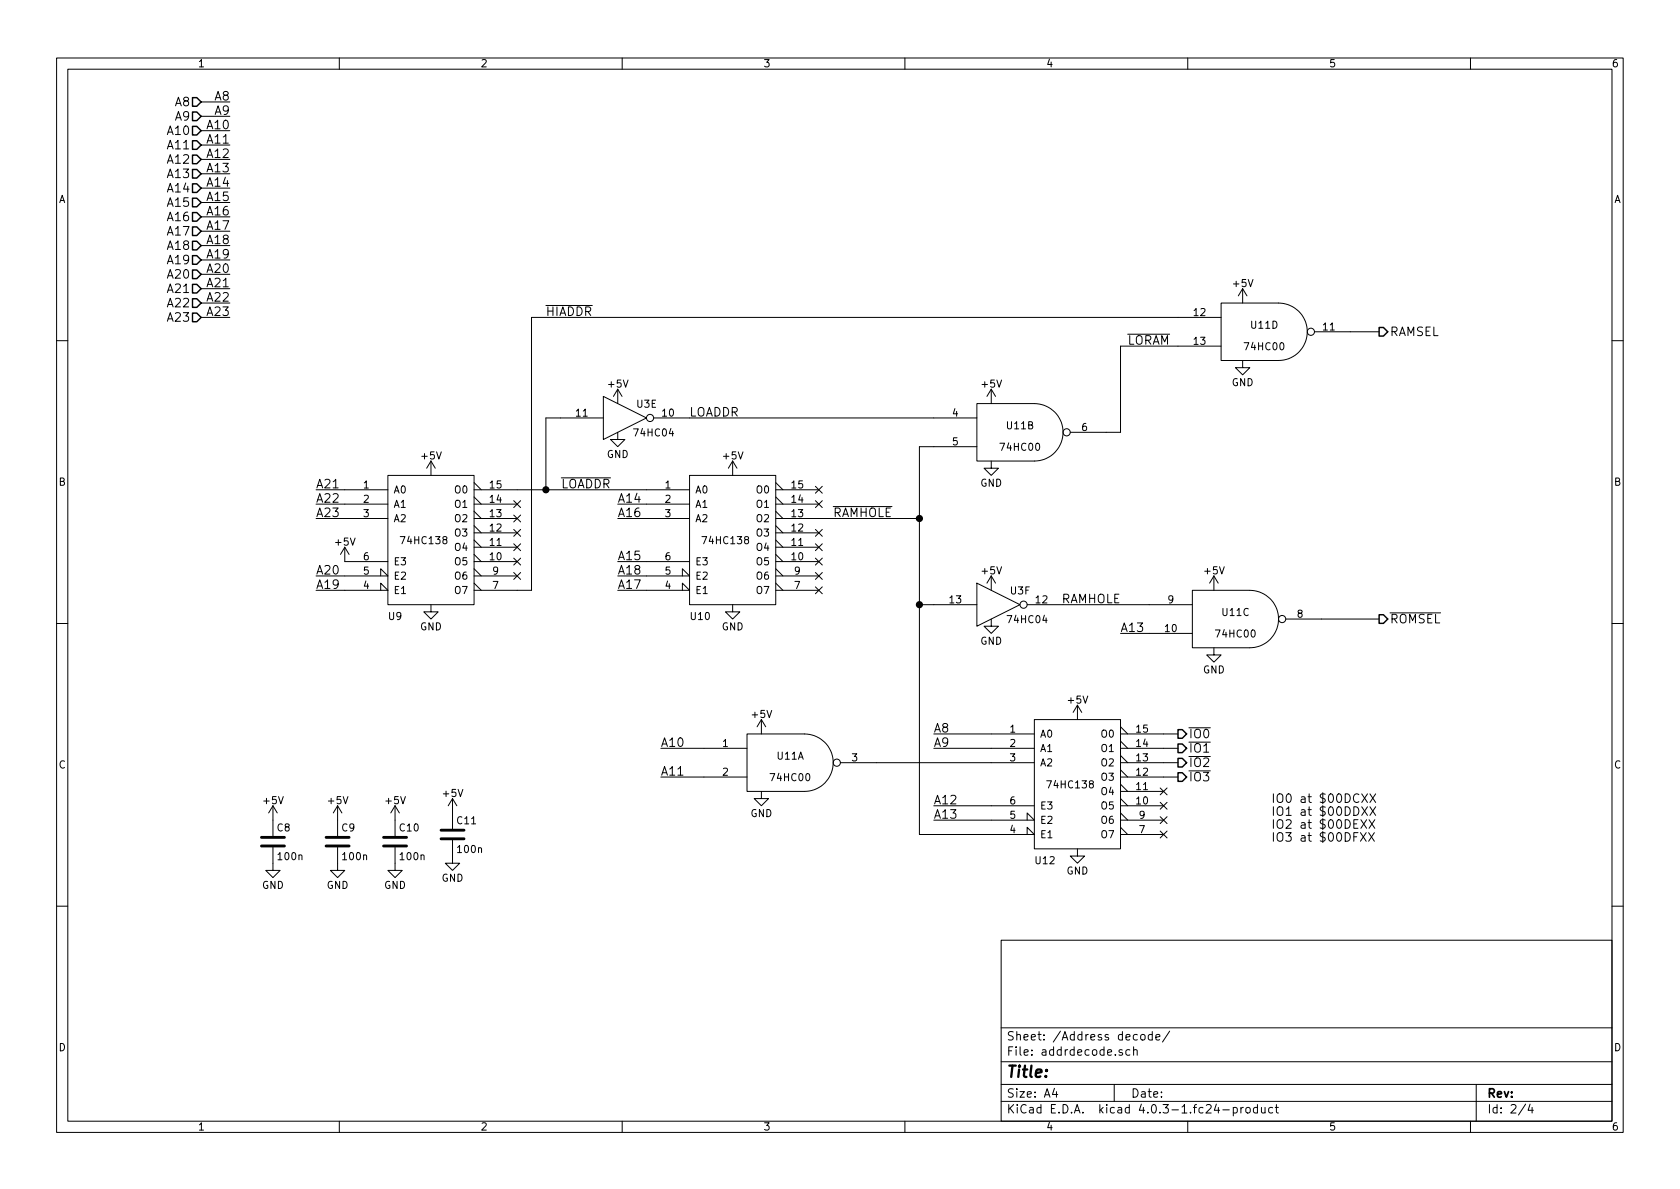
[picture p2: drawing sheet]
EESchema Schematic File Version 2
LIBS:power
LIBS:device
LIBS:transistors
LIBS:conn
LIBS:linear
LIBS:regul
LIBS:74xx
LIBS:cmos4000
LIBS:adc-dac
LIBS:memory
LIBS:xilinx
LIBS:microcontrollers
LIBS:dsp
LIBS:microchip
LIBS:analog_switches
LIBS:motorola
LIBS:texas
LIBS:intel
LIBS:audio
LIBS:interface
LIBS:digital-audio
LIBS:philips
LIBS:display
LIBS:cypress
LIBS:siliconi
LIBS:opto
LIBS:atmel
LIBS:contrib
LIBS:valves
LIBS:w65c816
LIBS:as6c4008
LIBS:at28c64b
LIBS:w65c51
LIBS:buri-bus
LIBS:tl7705a
LIBS:fixed_pin_7805
LIBS:16550-lqfp-48
LIBS:oscillator
LIBS:buri3-cache
EELAYER 25 0
EELAYER END
$Descr A4 11693 8268
encoding utf-8
Sheet 2 4
Title ""
Date ""
Rev ""
Comp ""
Comment1 ""
Comment2 ""
Comment3 ""
Comment4 ""
$EndDescr
$Comp
L 74LS138 U9
U 1 1
P 3000 3750
F 0 "U9" H 2700 3250 50  0000 L TNN
F 1 "74HC138" H 2950 3750 50  0000 C CNN
F 2 "Housings_SOIC:SOIC-16_3.9x9.9mm_Pitch1.27mm" H 3000 3750 50  0001 C CNN
F 3 "" H 3000 3750 50  0000 C CNN
	1    3000 3750
	1    0    0    -1  
$EndComp
$Comp
L +5V #PWR61
U 1 1
P 3000 3300
F 0 "#PWR61" H 3000 3150 50  0001 C CNN
F 1 "+5V" H 3000 3440 50  0000 C CNN
F 2 "" H 3000 3300 50  0000 C CNN
F 3 "" H 3000 3300 50  0000 C CNN
	1    3000 3300
	1    0    0    -1  
$EndComp
$Comp
L GND #PWR62
U 1 1
P 3000 4200
F 0 "#PWR62" H 3000 3950 50  0001 C CNN
F 1 "GND" H 3000 4050 50  0000 C CNN
F 2 "" H 3000 4200 50  0000 C CNN
F 3 "" H 3000 4200 50  0000 C CNN
	1    3000 4200
	1    0    0    -1  
$EndComp
Text Label 2200 4100 0    60   ~ 0
A19
Text Label 2200 4000 0    60   ~ 0
A20
Text Label 2200 3500 0    60   ~ 0
A22
Text Label 2200 3600 0    60   ~ 0
A23
Text Label 2200 3400 0    60   ~ 0
A21
$Comp
L +5V #PWR58
U 1 1
P 2400 3900
F 0 "#PWR58" H 2400 3750 50  0001 C CNN
F 1 "+5V" H 2400 4040 50  0000 C CNN
F 2 "" H 2400 3900 50  0000 C CNN
F 3 "" H 2400 3900 50  0000 C CNN
	1    2400 3900
	1    0    0    -1  
$EndComp
NoConn ~ 3600 3500
NoConn ~ 3600 3600
NoConn ~ 3600 3700
NoConn ~ 3600 3800
NoConn ~ 3600 3900
NoConn ~ 3600 4000
Text Label 4300 3900 0    60   ~ 0
A15
$Comp
L 74LS138 U10
U 1 1
P 5100 3750
F 0 "U10" H 4800 3250 50  0000 L TNN
F 1 "74HC138" H 5050 3750 50  0000 C CNN
F 2 "Housings_SOIC:SOIC-16_3.9x9.9mm_Pitch1.27mm" H 5100 3750 50  0001 C CNN
F 3 "" H 5100 3750 50  0000 C CNN
	1    5100 3750
	1    0    0    -1  
$EndComp
$Comp
L +5V #PWR67
U 1 1
P 5100 3300
F 0 "#PWR67" H 5100 3150 50  0001 C CNN
F 1 "+5V" H 5100 3440 50  0000 C CNN
F 2 "" H 5100 3300 50  0000 C CNN
F 3 "" H 5100 3300 50  0000 C CNN
	1    5100 3300
	1    0    0    -1  
$EndComp
$Comp
L GND #PWR68
U 1 1
P 5100 4200
F 0 "#PWR68" H 5100 3950 50  0001 C CNN
F 1 "GND" H 5100 4050 50  0000 C CNN
F 2 "" H 5100 4200 50  0000 C CNN
F 3 "" H 5100 4200 50  0000 C CNN
	1    5100 4200
	1    0    0    -1  
$EndComp
Text Label 4300 4100 0    60   ~ 0
A17
Text Label 4300 4000 0    60   ~ 0
A18
Text Label 4300 3600 0    60   ~ 0
A16
NoConn ~ 5700 4100
NoConn ~ 5700 4000
NoConn ~ 5700 3900
NoConn ~ 5700 3700
NoConn ~ 5700 3400
$Comp
L 74HC04 U3
U 5 1
P 4350 2900
F 0 "U3" H 4500 3000 50  0000 C CNN
F 1 "74HC04" H 4550 2800 50  0000 C CNN
F 2 "Housings_SOIC:SOIC-14_3.9x8.7mm_Pitch1.27mm" H 4350 2900 50  0001 C CNN
F 3 "" H 4350 2900 50  0000 C CNN
	5    4350 2900
	1    0    0    -1  
$EndComp
$Comp
L +5V #PWR65
U 1 1
P 4300 2800
F 0 "#PWR65" H 4300 2650 50  0001 C CNN
F 1 "+5V" H 4300 2940 50  0000 C CNN
F 2 "" H 4300 2800 50  0000 C CNN
F 3 "" H 4300 2800 50  0000 C CNN
	1    4300 2800
	1    0    0    -1  
$EndComp
$Comp
L GND #PWR66
U 1 1
P 4300 3000
F 0 "#PWR66" H 4300 2750 50  0001 C CNN
F 1 "GND" H 4300 2850 50  0000 C CNN
F 2 "" H 4300 3000 50  0000 C CNN
F 3 "" H 4300 3000 50  0000 C CNN
	1    4300 3000
	1    0    0    -1  
$EndComp
Text Label 7800 4400 0    60   ~ 0
A13
Text Label 1600 2100 2    60   ~ 0
A22
Text Label 1600 2200 2    60   ~ 0
A23
Text Label 1600 2000 2    60   ~ 0
A21
Text Label 1600 1800 2    60   ~ 0
A19
Text Label 1600 1900 2    60   ~ 0
A20
Text Label 1600 1700 2    60   ~ 0
A18
Text Label 1600 1500 2    60   ~ 0
A16
Text Label 1600 1600 2    60   ~ 0
A17
Text Label 1600 1400 2    60   ~ 0
A15
Text Label 1600 1200 2    60   ~ 0
A13
Text Label 1600 1300 2    60   ~ 0
A14
Text HLabel 1400 1200 0    60   Input ~ 0
A13
Text HLabel 1400 1300 0    60   Input ~ 0
A14
Text HLabel 1400 1400 0    60   Input ~ 0
A15
Text HLabel 1400 1500 0    60   Input ~ 0
A16
Text HLabel 1400 1600 0    60   Input ~ 0
A17
Text HLabel 1400 1700 0    60   Input ~ 0
A18
Text HLabel 1400 1800 0    60   Input ~ 0
A19
Text HLabel 1400 1900 0    60   Input ~ 0
A20
Text HLabel 1400 2000 0    60   Input ~ 0
A21
Text HLabel 1400 2100 0    60   Input ~ 0
A22
Text HLabel 1400 2200 0    60   Input ~ 0
A23
Text HLabel 9600 4300 2    60   Output ~ 0
~ROMSEL
Text HLabel 9600 2300 2    60   Output ~ 0
RAMSEL
Text Label 4300 3500 0    60   ~ 0
A14
Text Label 4250 3400 2    60   ~ 0
~LOADDR
Text Label 4800 2900 0    60   ~ 0
LOADDR
$Comp
L 74HC04 U3
U 6 1
P 6950 4200
F 0 "U3" H 7100 4300 50  0000 C CNN
F 1 "74HC04" H 7150 4100 50  0000 C CNN
F 2 "Housings_SOIC:SOIC-14_3.9x8.7mm_Pitch1.27mm" H 6950 4200 50  0001 C CNN
F 3 "" H 6950 4200 50  0000 C CNN
	6    6950 4200
	1    0    0    -1  
$EndComp
$Comp
L +5V #PWR73
U 1 1
P 6900 4100
F 0 "#PWR73" H 6900 3950 50  0001 C CNN
F 1 "+5V" H 6900 4240 50  0000 C CNN
F 2 "" H 6900 4100 50  0000 C CNN
F 3 "" H 6900 4100 50  0000 C CNN
	1    6900 4100
	1    0    0    -1  
$EndComp
$Comp
L GND #PWR74
U 1 1
P 6900 4300
F 0 "#PWR74" H 6900 4050 50  0001 C CNN
F 1 "GND" H 6900 4150 50  0000 C CNN
F 2 "" H 6900 4300 50  0000 C CNN
F 3 "" H 6900 4300 50  0000 C CNN
	1    6900 4300
	1    0    0    -1  
$EndComp
Text Label 7800 4200 2    60   ~ 0
RAMHOLE
NoConn ~ 5700 3800
NoConn ~ 5700 3500
Wire Wire Line
	2200 4100 2400 4100
Wire Wire Line
	2200 4000 2400 4000
Wire Wire Line
	2200 3500 2400 3500
Wire Wire Line
	2200 3600 2400 3600
Wire Wire Line
	2200 3400 2400 3400
Wire Wire Line
	4300 3900 4500 3900
Wire Wire Line
	3600 3400 4500 3400
Wire Wire Line
	4500 4100 4300 4100
Wire Wire Line
	4300 4000 4500 4000
Wire Wire Line
	4300 3600 4500 3600
Wire Wire Line
	5700 3600 6400 3600
Wire Wire Line
	4500 3500 4300 3500
Wire Wire Line
	7800 4400 8000 4400
Wire Wire Line
	7400 4200 8000 4200
Wire Wire Line
	9200 4300 9600 4300
Wire Wire Line
	1600 2100 1400 2100
Wire Wire Line
	1600 2200 1400 2200
Wire Wire Line
	1600 2000 1400 2000
Wire Wire Line
	1600 1800 1400 1800
Wire Wire Line
	1600 1900 1400 1900
Wire Wire Line
	1600 1700 1400 1700
Wire Wire Line
	1600 1500 1400 1500
Wire Wire Line
	1600 1600 1400 1600
Wire Wire Line
	1600 1400 1400 1400
Wire Wire Line
	1600 1200 1400 1200
Wire Wire Line
	1600 1300 1400 1300
Wire Wire Line
	3900 2900 3800 2900
Wire Wire Line
	3800 2900 3800 3400
Connection ~ 3800 3400
Wire Wire Line
	4800 2900 6500 2900
Wire Wire Line
	6400 4200 6500 4200
Wire Wire Line
	6400 3100 6400 5800
Connection ~ 6400 3600
Wire Wire Line
	6500 3100 6400 3100
$Comp
L +5V #PWR71
U 1 1
P 6900 2800
F 0 "#PWR71" H 6900 2650 50  0001 C CNN
F 1 "+5V" H 6900 2940 50  0000 C CNN
F 2 "" H 6900 2800 50  0000 C CNN
F 3 "" H 6900 2800 50  0000 C CNN
	1    6900 2800
	1    0    0    -1  
$EndComp
$Comp
L GND #PWR72
U 1 1
P 6900 3200
F 0 "#PWR72" H 6900 2950 50  0001 C CNN
F 1 "GND" H 6900 3050 50  0000 C CNN
F 2 "" H 6900 3200 50  0000 C CNN
F 3 "" H 6900 3200 50  0000 C CNN
	1    6900 3200
	1    0    0    -1  
$EndComp
$Comp
L 74HC00 U11
U 2 1
P 7100 3000
F 0 "U11" H 7100 3050 50  0000 C CNN
F 1 "74HC00" H 7100 2900 50  0000 C CNN
F 2 "Housings_SOIC:SOIC-14_3.9x8.7mm_Pitch1.27mm" H 7100 3000 50  0001 C CNN
F 3 "" H 7100 3000 50  0000 C CNN
	2    7100 3000
	1    0    0    -1  
$EndComp
Text Label 7850 2400 0    60   ~ 0
~LORAM
Wire Wire Line
	7800 2400 8200 2400
Wire Wire Line
	3600 4100 3700 4100
Wire Wire Line
	3700 4100 3700 2200
Wire Wire Line
	3700 2200 8200 2200
Text Label 3800 2200 0    60   ~ 0
~HIADDR
$Comp
L +5V #PWR79
U 1 1
P 8650 2100
F 0 "#PWR79" H 8650 1950 50  0001 C CNN
F 1 "+5V" H 8650 2240 50  0000 C CNN
F 2 "" H 8650 2100 50  0000 C CNN
F 3 "" H 8650 2100 50  0000 C CNN
	1    8650 2100
	1    0    0    -1  
$EndComp
$Comp
L GND #PWR80
U 1 1
P 8650 2500
F 0 "#PWR80" H 8650 2250 50  0001 C CNN
F 1 "GND" H 8650 2350 50  0000 C CNN
F 2 "" H 8650 2500 50  0000 C CNN
F 3 "" H 8650 2500 50  0000 C CNN
	1    8650 2500
	1    0    0    -1  
$EndComp
$Comp
L 74HC00 U11
U 4 1
P 8800 2300
F 0 "U11" H 8800 2350 50  0000 C CNN
F 1 "74HC00" H 8800 2200 50  0000 C CNN
F 2 "Housings_SOIC:SOIC-14_3.9x8.7mm_Pitch1.27mm" H 8800 2300 50  0001 C CNN
F 3 "" H 8800 2300 50  0000 C CNN
	4    8800 2300
	1    0    0    -1  
$EndComp
Wire Wire Line
	9600 2300 9400 2300
Wire Wire Line
	7700 3000 7800 3000
Wire Wire Line
	7800 3000 7800 2400
$Comp
L +5V #PWR77
U 1 1
P 8450 4100
F 0 "#PWR77" H 8450 3950 50  0001 C CNN
F 1 "+5V" H 8450 4240 50  0000 C CNN
F 2 "" H 8450 4100 50  0000 C CNN
F 3 "" H 8450 4100 50  0000 C CNN
	1    8450 4100
	1    0    0    -1  
$EndComp
$Comp
L GND #PWR78
U 1 1
P 8450 4500
F 0 "#PWR78" H 8450 4250 50  0001 C CNN
F 1 "GND" H 8450 4350 50  0000 C CNN
F 2 "" H 8450 4500 50  0000 C CNN
F 3 "" H 8450 4500 50  0000 C CNN
	1    8450 4500
	1    0    0    -1  
$EndComp
$Comp
L 74HC00 U11
U 3 1
P 8600 4300
F 0 "U11" H 8600 4350 50  0000 C CNN
F 1 "74HC00" H 8600 4200 50  0000 C CNN
F 2 "Housings_SOIC:SOIC-14_3.9x8.7mm_Pitch1.27mm" H 8600 4300 50  0001 C CNN
F 3 "" H 8600 4300 50  0000 C CNN
	3    8600 4300
	1    0    0    -1  
$EndComp
$Comp
L 74LS138 U12
U 1 1
P 7500 5450
F 0 "U12" H 7200 4950 50  0000 L TNN
F 1 "74HC138" H 7450 5450 50  0000 C CNN
F 2 "Housings_SOIC:SOIC-16_3.9x9.9mm_Pitch1.27mm" H 7500 5450 50  0001 C CNN
F 3 "" H 7500 5450 50  0000 C CNN
	1    7500 5450
	1    0    0    -1  
$EndComp
$Comp
L +5V #PWR75
U 1 1
P 7500 5000
F 0 "#PWR75" H 7500 4850 50  0001 C CNN
F 1 "+5V" H 7500 5140 50  0000 C CNN
F 2 "" H 7500 5000 50  0000 C CNN
F 3 "" H 7500 5000 50  0000 C CNN
	1    7500 5000
	1    0    0    -1  
$EndComp
$Comp
L GND #PWR76
U 1 1
P 7500 5900
F 0 "#PWR76" H 7500 5650 50  0001 C CNN
F 1 "GND" H 7500 5750 50  0000 C CNN
F 2 "" H 7500 5900 50  0000 C CNN
F 3 "" H 7500 5900 50  0000 C CNN
	1    7500 5900
	1    0    0    -1  
$EndComp
Text Label 4600 5200 0    60   ~ 0
A10
Text Label 4600 5400 0    60   ~ 0
A11
Text Label 6500 5200 0    60   ~ 0
A9
Text Label 6500 5100 0    60   ~ 0
A8
NoConn ~ 8100 5700
NoConn ~ 8100 5600
NoConn ~ 8100 5500
Wire Wire Line
	6400 5800 6900 5800
Wire Wire Line
	6500 5700 6900 5700
Wire Wire Line
	6100 5300 6900 5300
Wire Wire Line
	6500 5200 6900 5200
Wire Wire Line
	6500 5600 6900 5600
Wire Wire Line
	6500 5100 6900 5100
Text Label 6500 5700 0    60   ~ 0
A13
Text Label 6500 5600 0    60   ~ 0
A12
Wire Wire Line
	4600 5400 4900 5400
Wire Wire Line
	4900 5200 4600 5200
Wire Wire Line
	8200 5100 8100 5100
Wire Wire Line
	8200 5400 8100 5400
Text Notes 8850 5850 0    60   ~ 0
IO0 at $00DCXX\nIO1 at $00DDXX\nIO2 at $00DEXX\nIO3 at $00DFXX\n
$Comp
L +5V #PWR69
U 1 1
P 5300 5100
F 0 "#PWR69" H 5300 4950 50  0001 C CNN
F 1 "+5V" H 5300 5240 50  0000 C CNN
F 2 "" H 5300 5100 50  0000 C CNN
F 3 "" H 5300 5100 50  0000 C CNN
	1    5300 5100
	1    0    0    -1  
$EndComp
$Comp
L GND #PWR70
U 1 1
P 5300 5500
F 0 "#PWR70" H 5300 5250 50  0001 C CNN
F 1 "GND" H 5300 5350 50  0000 C CNN
F 2 "" H 5300 5500 50  0000 C CNN
F 3 "" H 5300 5500 50  0000 C CNN
	1    5300 5500
	1    0    0    -1  
$EndComp
$Comp
L 74HC00 U11
U 1 1
P 5500 5300
F 0 "U11" H 5500 5350 50  0000 C CNN
F 1 "74HC00" H 5500 5200 50  0000 C CNN
F 2 "Housings_SOIC:SOIC-14_3.9x8.7mm_Pitch1.27mm" H 5500 5300 50  0001 C CNN
F 3 "" H 5500 5300 50  0000 C CNN
	1    5500 5300
	1    0    0    -1  
$EndComp
NoConn ~ 8100 5800
Text Label 1600 1100 2    60   ~ 0
A12
Text Label 1600 900  2    60   ~ 0
A10
Text Label 1600 1000 2    60   ~ 0
A11
Text HLabel 1400 900  0    60   Input ~ 0
A10
Text HLabel 1400 1000 0    60   Input ~ 0
A11
Text HLabel 1400 1100 0    60   Input ~ 0
A12
Wire Wire Line
	1600 1100 1400 1100
Wire Wire Line
	1600 900  1400 900 
Wire Wire Line
	1600 1000 1400 1000
Text Label 1600 700  2    60   ~ 0
A8
Text Label 1600 800  2    60   ~ 0
A9
Text HLabel 1400 700  0    60   Input ~ 0
A8
Text HLabel 1400 800  0    60   Input ~ 0
A9
Wire Wire Line
	1600 700  1400 700 
Wire Wire Line
	1600 800  1400 800 
Text HLabel 8200 5100 2    60   Output ~ 0
~IO0
Text HLabel 8200 5200 2    60   Output ~ 0
~IO1
Text HLabel 8200 5300 2    60   Output ~ 0
~IO2
Text HLabel 8200 5400 2    60   Output ~ 0
~IO3
Wire Wire Line
	8100 5200 8200 5200
Wire Wire Line
	8200 5300 8100 5300
Connection ~ 6400 4200
Text Label 5800 3600 0    60   ~ 0
~RAMHOLE
$Comp
L GND #PWR55
U 1 1
P 1900 6000
F 0 "#PWR55" H 1900 5750 50  0001 C CNN
F 1 "GND" H 1900 5850 50  0000 C CNN
F 2 "" H 1900 6000 50  0000 C CNN
F 3 "" H 1900 6000 50  0000 C CNN
	1    1900 6000
	1    0    0    -1  
$EndComp
$Comp
L +5V #PWR54
U 1 1
P 1900 5700
F 0 "#PWR54" H 1900 5550 50  0001 C CNN
F 1 "+5V" H 1900 5840 50  0000 C CNN
F 2 "" H 1900 5700 50  0000 C CNN
F 3 "" H 1900 5700 50  0000 C CNN
	1    1900 5700
	1    0    0    -1  
$EndComp
$Comp
L C C8
U 1 1
P 1900 5850
F 0 "C8" H 1925 5950 50  0000 L CNN
F 1 "100n" H 1925 5750 50  0000 L CNN
F 2 "Capacitors_SMD:C_0603_HandSoldering" H 1938 5700 50  0001 C CNN
F 3 "" H 1900 5850 50  0000 C CNN
	1    1900 5850
	1    0    0    -1  
$EndComp
$Comp
L GND #PWR57
U 1 1
P 2350 6000
F 0 "#PWR57" H 2350 5750 50  0001 C CNN
F 1 "GND" H 2350 5850 50  0000 C CNN
F 2 "" H 2350 6000 50  0000 C CNN
F 3 "" H 2350 6000 50  0000 C CNN
	1    2350 6000
	1    0    0    -1  
$EndComp
$Comp
L +5V #PWR56
U 1 1
P 2350 5700
F 0 "#PWR56" H 2350 5550 50  0001 C CNN
F 1 "+5V" H 2350 5840 50  0000 C CNN
F 2 "" H 2350 5700 50  0000 C CNN
F 3 "" H 2350 5700 50  0000 C CNN
	1    2350 5700
	1    0    0    -1  
$EndComp
$Comp
L C C9
U 1 1
P 2350 5850
F 0 "C9" H 2375 5950 50  0000 L CNN
F 1 "100n" H 2375 5750 50  0000 L CNN
F 2 "Capacitors_SMD:C_0603_HandSoldering" H 2388 5700 50  0001 C CNN
F 3 "" H 2350 5850 50  0000 C CNN
	1    2350 5850
	1    0    0    -1  
$EndComp
$Comp
L GND #PWR60
U 1 1
P 2750 6000
F 0 "#PWR60" H 2750 5750 50  0001 C CNN
F 1 "GND" H 2750 5850 50  0000 C CNN
F 2 "" H 2750 6000 50  0000 C CNN
F 3 "" H 2750 6000 50  0000 C CNN
	1    2750 6000
	1    0    0    -1  
$EndComp
$Comp
L +5V #PWR59
U 1 1
P 2750 5700
F 0 "#PWR59" H 2750 5550 50  0001 C CNN
F 1 "+5V" H 2750 5840 50  0000 C CNN
F 2 "" H 2750 5700 50  0000 C CNN
F 3 "" H 2750 5700 50  0000 C CNN
	1    2750 5700
	1    0    0    -1  
$EndComp
$Comp
L C C10
U 1 1
P 2750 5850
F 0 "C10" H 2775 5950 50  0000 L CNN
F 1 "100n" H 2775 5750 50  0000 L CNN
F 2 "Capacitors_SMD:C_0603_HandSoldering" H 2788 5700 50  0001 C CNN
F 3 "" H 2750 5850 50  0000 C CNN
	1    2750 5850
	1    0    0    -1  
$EndComp
$Comp
L GND #PWR64
U 1 1
P 3150 5950
F 0 "#PWR64" H 3150 5700 50  0001 C CNN
F 1 "GND" H 3150 5800 50  0000 C CNN
F 2 "" H 3150 5950 50  0000 C CNN
F 3 "" H 3150 5950 50  0000 C CNN
	1    3150 5950
	1    0    0    -1  
$EndComp
$Comp
L +5V #PWR63
U 1 1
P 3150 5650
F 0 "#PWR63" H 3150 5500 50  0001 C CNN
F 1 "+5V" H 3150 5790 50  0000 C CNN
F 2 "" H 3150 5650 50  0000 C CNN
F 3 "" H 3150 5650 50  0000 C CNN
	1    3150 5650
	1    0    0    -1  
$EndComp
$Comp
L C C11
U 1 1
P 3150 5800
F 0 "C11" H 3175 5900 50  0000 L CNN
F 1 "100n" H 3175 5700 50  0000 L CNN
F 2 "Capacitors_SMD:C_0603_HandSoldering" H 3188 5650 50  0001 C CNN
F 3 "" H 3150 5800 50  0000 C CNN
	1    3150 5800
	1    0    0    -1  
$EndComp
$EndSCHEMATC
